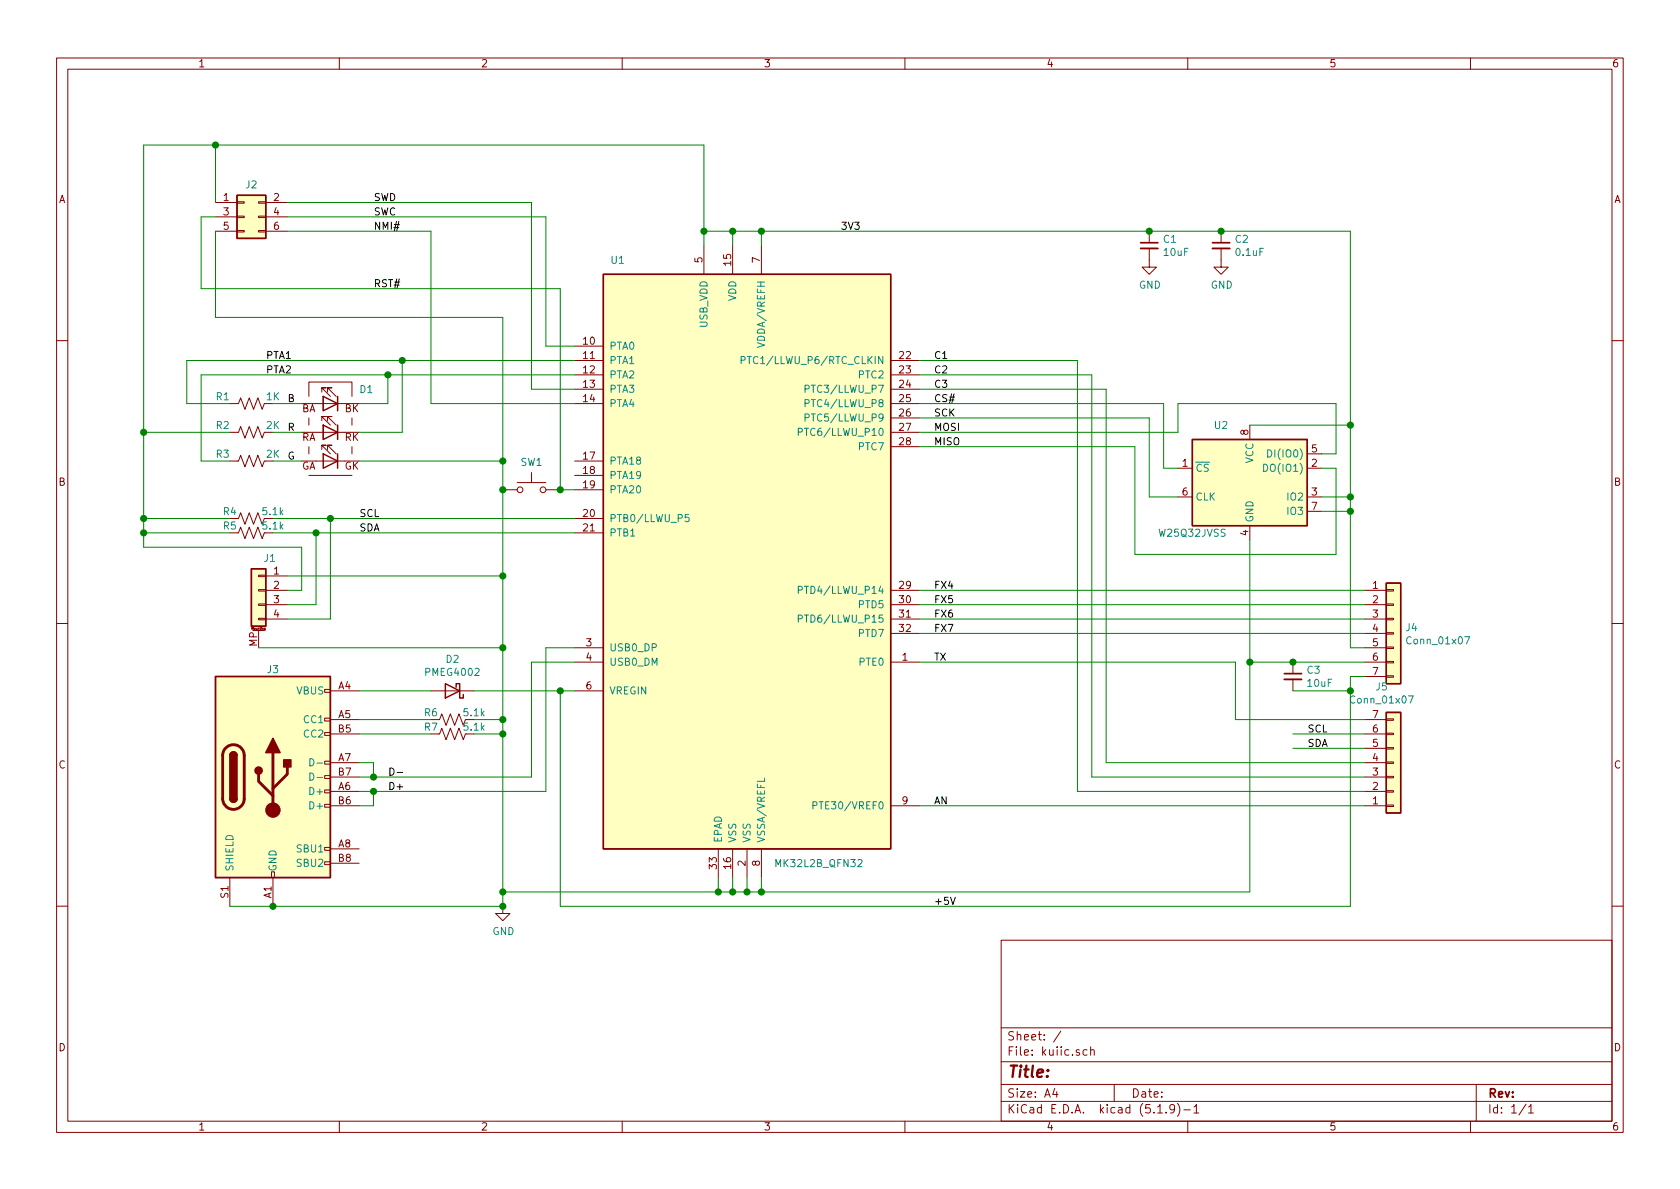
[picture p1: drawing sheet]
EESchema Schematic File Version 4
EELAYER 30 0
EELAYER END
$Descr A4 11693 8268
encoding utf-8
Sheet 1 1
Title ""
Date ""
Rev ""
Comp ""
Comment1 ""
Comment2 ""
Comment3 ""
Comment4 ""
$EndDescr
Wire Wire Line
	5300 1600 8000 1600
Wire Wire Line
	8600 4600 6400 4600
Wire Wire Line
	8600 5000 8600 4600
Wire Wire Line
	9500 5000 8600 5000
Wire Wire Line
	6400 5600 9500 5600
$Comp
L Connector_Generic:Conn_01x07 J5
U 1 1
P 9700 5300
F 0 "J5" H 9618 4775 50  0000 C CNN
F 1 "Conn_01x07" H 9618 4866 50  0000 C CNN
F 2 "custom:PinHeader_1x07_P2.54mm_castle" H 9700 5300 50  0001 C CNN
F 3 "~" H 9700 5300 50  0001 C CNN
F 4 "DNP" H 9700 5300 50  0001 C CNN "MPN"
	1    9700 5300
	1    0    0    1   
$EndComp
$Comp
L Connector_Generic:Conn_01x07 J4
U 1 1
P 9700 4400
F 0 "J4" H 9780 4442 50  0000 L CNN
F 1 "Conn_01x07" H 9780 4351 50  0000 L CNN
F 2 "custom:PinHeader_1x07_P2.54mm_castle" H 9700 4400 50  0001 C CNN
F 3 "~" H 9700 4400 50  0001 C CNN
F 4 "DNP" H 9700 4400 50  0001 C CNN "MPN"
	1    9700 4400
	1    0    0    -1  
$EndComp
Text Label 2500 3700 0    50   ~ 0
SDA
Text Label 2500 3600 0    50   ~ 0
SCL
Wire Wire Line
	9400 3550 9400 3450
Connection ~ 9400 3550
Wire Wire Line
	9200 3550 9400 3550
Connection ~ 9400 3450
Wire Wire Line
	9200 3450 9400 3450
Wire Wire Line
	2000 1400 3700 1400
Wire Wire Line
	3800 1500 3800 2400
Wire Wire Line
	3800 1500 2000 1500
Text Label 2700 5500 0    50   ~ 0
D+
Text Label 2700 5400 0    50   ~ 0
D-
Text Label 6500 5600 0    50   ~ 0
AN
Text Label 6500 6300 0    50   ~ 0
+5V
Text Label 6500 4400 0    50   ~ 0
FX7
Text Label 6500 4300 0    50   ~ 0
FX6
Text Label 6500 4200 0    50   ~ 0
FX5
Text Label 6500 4100 0    50   ~ 0
FX4
Text Label 6500 3100 0    50   ~ 0
MISO
Text Label 6500 3000 0    50   ~ 0
MOSI
Text Label 6500 2900 0    50   ~ 0
SCK
Text Label 6500 2800 0    50   ~ 0
CS#
Text Label 2600 1500 0    50   ~ 0
SWC
Text Label 2600 1400 0    50   ~ 0
SWD
Text Label 2600 2000 0    50   ~ 0
RST#
Text Label 2600 1600 0    50   ~ 0
NMI#
Wire Wire Line
	3900 2000 3900 3400
Wire Wire Line
	7900 3100 7900 3850
Wire Wire Line
	6400 3100 7900 3100
Wire Wire Line
	7900 3850 9300 3850
Connection ~ 8700 4600
Wire Wire Line
	8700 3750 8700 4600
Wire Wire Line
	9400 2950 9400 3450
Connection ~ 9400 2950
Wire Wire Line
	8700 2950 9400 2950
Wire Wire Line
	8100 2800 8100 3250
Wire Wire Line
	6400 3000 8200 3000
Wire Wire Line
	5300 6200 8700 6200
Wire Wire Line
	9400 4700 9400 4800
Wire Wire Line
	4000 3400 3900 3400
$Comp
L Device:R_US R4
U 1 1
P 1750 3600
F 0 "R4" V 1700 3450 50  0000 C CNN
F 1 "5.1k" V 1700 3750 50  0000 C CNN
F 2 "Resistor_SMD:R_0402_1005Metric" V 1790 3590 50  0001 C CNN
F 3 "~" H 1750 3600 50  0001 C CNN
F 4 "RC0402JR-075K1L" H 1750 3600 50  0001 C CNN "MPN"
	1    1750 3600
	0    1    1    0   
$EndComp
$Comp
L Device:R_US R5
U 1 1
P 1750 3700
F 0 "R5" V 1700 3550 50  0000 C CNN
F 1 "5.1k" V 1700 3850 50  0000 C CNN
F 2 "Resistor_SMD:R_0402_1005Metric" V 1790 3690 50  0001 C CNN
F 3 "~" H 1750 3700 50  0001 C CNN
F 4 "RC0402JR-075K1L" H 1750 3700 50  0001 C CNN "MPN"
	1    1750 3700
	0    1    1    0   
$EndComp
Wire Wire Line
	8200 2800 8200 3000
Wire Wire Line
	9300 2800 8200 2800
Wire Wire Line
	9300 3150 9300 2800
Wire Wire Line
	9200 3150 9300 3150
Wire Wire Line
	9300 3250 9200 3250
Wire Wire Line
	9300 3850 9300 3250
Wire Wire Line
	8000 3450 8200 3450
Wire Wire Line
	8100 3250 8200 3250
$Comp
L Memory_Flash:W25Q32JVSS U2
U 1 1
P 8700 3350
F 0 "U2" H 8500 3750 50  0000 C CNN
F 1 "W25Q32JVSS" H 8300 3000 50  0000 C CNN
F 2 "Package_SO:SOIC-8_5.23x5.23mm_P1.27mm" H 8700 3350 50  0001 C CNN
F 3 "http://www.winbond.com/resource-files/w25q32jv%20revg%2003272018%20plus.pdf" H 8700 3350 50  0001 C CNN
F 4 "DNP" H 8700 3350 50  0001 C CNN "MPN"
	1    8700 3350
	1    0    0    -1  
$EndComp
Wire Wire Line
	3000 1600 2000 1600
Wire Wire Line
	3000 2800 3000 1600
Wire Wire Line
	3700 2700 4000 2700
Wire Wire Line
	3700 2700 3700 1400
Wire Wire Line
	4000 2400 3800 2400
Wire Wire Line
	9400 4500 9400 3550
Wire Wire Line
	9500 4500 9400 4500
Wire Wire Line
	8700 4600 8700 6200
Wire Wire Line
	9500 4600 9000 4600
Wire Wire Line
	9500 4700 9400 4700
Wire Wire Line
	6400 4400 9500 4400
Wire Wire Line
	6400 4300 9500 4300
Wire Wire Line
	6400 4200 9500 4200
Wire Wire Line
	6400 4100 9500 4100
Wire Wire Line
	3800 4500 4000 4500
Wire Wire Line
	3700 4600 4000 4600
Text Label 5850 1600 0    50   ~ 0
3V3
$Comp
L Device:R_US R1
U 1 1
P 1750 2800
F 0 "R1" V 1700 2600 50  0000 C CNN
F 1 "1K" V 1700 2950 50  0000 C CNN
F 2 "Resistor_SMD:R_0402_1005Metric" V 1790 2790 50  0001 C CNN
F 3 "~" H 1750 2800 50  0001 C CNN
F 4 "RC0402JR-071KL" H 1750 2800 50  0001 C CNN "MPN"
	1    1750 2800
	0    1    1    0   
$EndComp
$Comp
L Device:R_US R2
U 1 1
P 1750 3000
F 0 "R2" V 1700 2800 50  0000 C CNN
F 1 "2K" V 1700 3150 50  0000 C CNN
F 2 "Resistor_SMD:R_0402_1005Metric" V 1790 2990 50  0001 C CNN
F 3 "~" H 1750 3000 50  0001 C CNN
F 4 "RC0402JR-072KL" H 1750 3000 50  0001 C CNN "MPN"
	1    1750 3000
	0    1    1    0   
$EndComp
Wire Wire Line
	4000 2800 3000 2800
Wire Wire Line
	3900 4800 4000 4800
Wire Wire Line
	3900 6300 9400 6300
Connection ~ 5300 6200
Connection ~ 5300 1600
Wire Wire Line
	5300 1700 5300 1600
Wire Wire Line
	5100 1600 5300 1600
Connection ~ 5100 1600
Wire Wire Line
	5100 1700 5100 1600
Wire Wire Line
	4900 1600 5100 1600
Wire Wire Line
	4900 1700 4900 1600
Wire Wire Line
	6400 2800 8100 2800
Wire Wire Line
	8000 2900 8000 3450
Wire Wire Line
	6400 2900 8000 2900
Wire Wire Line
	5000 6200 5100 6200
Connection ~ 5000 6200
Wire Wire Line
	5000 6100 5000 6200
Wire Wire Line
	5100 6200 5200 6200
Connection ~ 5100 6200
Wire Wire Line
	5100 6100 5100 6200
Wire Wire Line
	5200 6200 5300 6200
Connection ~ 5200 6200
Wire Wire Line
	5200 6100 5200 6200
Wire Wire Line
	5300 6200 5300 6100
$Comp
L custom:MK32L2B_QFN32 U1
U 1 1
P 5200 3900
F 0 "U1" H 4300 6000 50  0000 C CNN
F 1 "MK32L2B_QFN32" H 5700 1800 50  0000 C CNN
F 2 "Package_DFN_QFN:QFN-32-1EP_5x5mm_P0.5mm_EP3.45x3.45mm" H 5450 1875 50  0001 L TNN
F 3 "http://www.nxp.com/docs/en/data-sheet/KL27P64M48SF2.pdf" H 5500 1700 50  0001 L BNN
F 4 "K32L2B31VFM0A" H 5200 3900 50  0001 C CNN "MPN"
	1    5200 3900
	1    0    0    -1  
$EndComp
Wire Wire Line
	3500 6300 3500 6200
$Comp
L power:GND #PWR01
U 1 1
P 3500 6300
F 0 "#PWR01" H 3500 6050 50  0001 C CNN
F 1 "GND" H 3505 6127 50  0000 C CNN
F 2 "" H 3500 6300 50  0001 C CNN
F 3 "" H 3500 6300 50  0001 C CNN
	1    3500 6300
	1    0    0    -1  
$EndComp
Wire Wire Line
	6400 2500 7500 2500
Wire Wire Line
	7500 2500 7500 5500
Wire Wire Line
	7500 5500 9500 5500
Wire Wire Line
	9500 5400 7600 5400
Wire Wire Line
	7600 5400 7600 2600
Wire Wire Line
	7600 2600 6400 2600
Wire Wire Line
	6400 2700 7700 2700
Wire Wire Line
	7700 2700 7700 5300
Wire Wire Line
	7700 5300 9500 5300
Wire Wire Line
	9000 5200 9500 5200
Wire Wire Line
	9000 5100 9500 5100
Text Label 9100 5100 0    50   ~ 0
SCL
Text Label 9100 5200 0    50   ~ 0
SDA
Text Label 6500 4600 0    50   ~ 0
TX
Text Label 6500 2500 0    50   ~ 0
C1
Text Label 6500 2600 0    50   ~ 0
C2
Text Label 6500 2700 0    50   ~ 0
C3
Wire Wire Line
	9400 1600 9400 2950
$Comp
L Connector_Generic_MountingPin:Conn_01x04_MountingPin J1
U 1 1
P 1800 4100
F 0 "J1" H 1722 4325 50  0000 C CNN
F 1 "Conn_01x04_MountingPin" H 1722 4326 50  0001 C CNN
F 2 "custom:QWIIC" H 1800 4100 50  0001 C CNN
F 3 "~" H 1800 4100 50  0001 C CNN
F 4 "SM04B-SRSS-TB" H 1800 4100 50  0001 C CNN "MPN"
	1    1800 4100
	-1   0    0    -1  
$EndComp
$Comp
L Connector:USB_C_Receptacle_USB2.0 J3
U 1 1
P 1900 5400
F 0 "J3" H 1900 6150 50  0000 C CNN
F 1 "USB_C_Receptacle_USB2.0" H 2007 6176 50  0001 C CNN
F 2 "Connector_USB:USB_C_Receptacle_XKB_U262-16XN-4BVC11" H 2050 5400 50  0001 C CNN
F 3 "https://www.usb.org/sites/default/files/documents/usb_type-c.zip" H 2050 5400 50  0001 C CNN
F 4 "U262-161N-4BVC11" H 1900 5400 50  0001 C CNN "MPN"
	1    1900 5400
	1    0    0    -1  
$EndComp
Wire Wire Line
	3900 4800 3900 6300
Wire Wire Line
	2500 5400 2600 5400
Wire Wire Line
	2500 5500 2600 5500
Wire Wire Line
	2500 5300 2600 5300
Wire Wire Line
	2600 5300 2600 5400
Connection ~ 2600 5400
Wire Wire Line
	2600 5400 3700 5400
Wire Wire Line
	2500 5600 2600 5600
Wire Wire Line
	2600 5600 2600 5500
Connection ~ 2600 5500
Wire Wire Line
	2600 5500 3800 5500
Wire Wire Line
	3800 4500 3800 5500
Wire Wire Line
	3700 4600 3700 5400
$Comp
L custom:E6C1615 D1
U 1 1
P 2300 3000
F 0 "D1" H 2050 3300 50  0000 C CNN
F 1 "LED_RGB" H 2300 2624 50  0001 C CNN
F 2 "kuiic:LED_E6C1615" H 2300 2950 50  0001 C CNN
F 3 "~" H 2300 2950 50  0001 C CNN
F 4 "E6C1615RGBC3UDA" H 2300 3000 50  0001 C CNN "MPN"
	1    2300 3000
	-1   0    0    -1  
$EndComp
$Comp
L Device:R_US R6
U 1 1
P 3150 5000
F 0 "R6" V 3100 4850 50  0000 C CNN
F 1 "5.1k" V 3100 5150 50  0000 C CNN
F 2 "Resistor_SMD:R_0402_1005Metric" V 3190 4990 50  0001 C CNN
F 3 "~" H 3150 5000 50  0001 C CNN
F 4 "RC0402JR-075K1L" H 3150 5000 50  0001 C CNN "MPN"
	1    3150 5000
	0    1    1    0   
$EndComp
$Comp
L Device:R_US R7
U 1 1
P 3150 5100
F 0 "R7" V 3100 4950 50  0000 C CNN
F 1 "5.1k" V 3100 5250 50  0000 C CNN
F 2 "Resistor_SMD:R_0402_1005Metric" V 3190 5090 50  0001 C CNN
F 3 "~" H 3150 5100 50  0001 C CNN
F 4 "RC0402JR-075K1L" H 3150 5100 50  0001 C CNN "MPN"
	1    3150 5100
	0    1    1    0   
$EndComp
Wire Wire Line
	2000 4100 2100 4100
Connection ~ 3500 6200
Wire Wire Line
	3500 6200 5000 6200
Connection ~ 3500 4000
Wire Wire Line
	3500 4000 3500 4500
Connection ~ 3500 4500
Wire Wire Line
	3500 4500 3500 5000
Wire Wire Line
	2000 4000 3500 4000
Wire Wire Line
	1800 4500 3500 4500
Wire Wire Line
	1600 6300 1900 6300
Connection ~ 3500 6300
Connection ~ 1900 6300
Wire Wire Line
	1900 6300 3500 6300
Wire Wire Line
	2200 3700 4000 3700
Wire Wire Line
	2300 3600 4000 3600
Wire Wire Line
	2500 5000 3000 5000
Wire Wire Line
	2500 5100 3000 5100
Wire Wire Line
	3300 5000 3500 5000
Connection ~ 3500 5000
Wire Wire Line
	3500 5000 3500 5100
Wire Wire Line
	3300 5100 3500 5100
Connection ~ 3500 5100
Wire Wire Line
	3500 5100 3500 6200
$Comp
L Device:C_Small C3
U 1 1
P 9000 4700
F 0 "C3" H 9092 4746 50  0000 L CNN
F 1 "10uF" H 9092 4655 50  0000 L CNN
F 2 "Capacitor_SMD:C_0603_1608Metric" H 9000 4700 50  0001 C CNN
F 3 "~" H 9000 4700 50  0001 C CNN
F 4 "CL10A106KP8NNNC" H 9000 4700 50  0001 C CNN "MPN"
	1    9000 4700
	1    0    0    -1  
$EndComp
$Comp
L Device:C_Small C1
U 1 1
P 8000 1700
F 0 "C1" H 8092 1746 50  0000 L CNN
F 1 "10uF" H 8092 1655 50  0000 L CNN
F 2 "Capacitor_SMD:C_0603_1608Metric" H 8000 1700 50  0001 C CNN
F 3 "~" H 8000 1700 50  0001 C CNN
F 4 "CL10A106KP8NNNC" H 8000 1700 50  0001 C CNN "MPN"
	1    8000 1700
	1    0    0    -1  
$EndComp
$Comp
L Device:C_Small C2
U 1 1
P 8500 1700
F 0 "C2" H 8592 1746 50  0000 L CNN
F 1 "0.1uF" H 8592 1655 50  0000 L CNN
F 2 "Capacitor_SMD:C_0402_1005Metric" H 8500 1700 50  0001 C CNN
F 3 "~" H 8500 1700 50  0001 C CNN
F 4 "CC0402KRX7R7BB104" H 8500 1700 50  0001 C CNN "MPN"
	1    8500 1700
	1    0    0    -1  
$EndComp
Connection ~ 9000 4600
Wire Wire Line
	9000 4600 8700 4600
Wire Wire Line
	9000 4800 9400 4800
Connection ~ 9400 4800
Wire Wire Line
	9400 4800 9400 6300
Connection ~ 8000 1600
Wire Wire Line
	8000 1600 8500 1600
Connection ~ 8500 1600
Wire Wire Line
	8500 1600 9400 1600
$Comp
L power:GND #PWR02
U 1 1
P 8000 1800
F 0 "#PWR02" H 8000 1550 50  0001 C CNN
F 1 "GND" H 8005 1627 50  0000 C CNN
F 2 "" H 8000 1800 50  0001 C CNN
F 3 "" H 8000 1800 50  0001 C CNN
	1    8000 1800
	1    0    0    -1  
$EndComp
$Comp
L power:GND #PWR03
U 1 1
P 8500 1800
F 0 "#PWR03" H 8500 1550 50  0001 C CNN
F 1 "GND" H 8505 1627 50  0000 C CNN
F 2 "" H 8500 1800 50  0001 C CNN
F 3 "" H 8500 1800 50  0001 C CNN
	1    8500 1800
	1    0    0    -1  
$EndComp
$Comp
L Switch:SW_Push SW1
U 1 1
P 3700 3400
F 0 "SW1" H 3700 3593 50  0000 C CNN
F 1 "SW_Push" H 3700 3594 50  0001 C CNN
F 2 "kuiic:SW_Push_4pin_3.0x3.65mm" H 3700 3600 50  0001 C CNN
F 3 "~" H 3700 3600 50  0001 C CNN
F 4 "TS342A4P-WZ" H 3700 3400 50  0001 C CNN "MPN"
	1    3700 3400
	1    0    0    -1  
$EndComp
Connection ~ 3500 3400
Wire Wire Line
	3500 3400 3500 4000
Connection ~ 3900 3400
Wire Wire Line
	2000 4300 2300 4300
Wire Wire Line
	2300 4300 2300 3600
Connection ~ 2300 3600
Wire Wire Line
	2000 4200 2200 4200
Wire Wire Line
	2200 4200 2200 3700
Connection ~ 2200 3700
$Comp
L Device:R_US R3
U 1 1
P 1750 3200
F 0 "R3" V 1700 3000 50  0000 C CNN
F 1 "2K" V 1700 3350 50  0000 C CNN
F 2 "Resistor_SMD:R_0402_1005Metric" V 1790 3190 50  0001 C CNN
F 3 "~" H 1750 3200 50  0001 C CNN
F 4 "RC0402JR-072KL" H 1750 3200 50  0001 C CNN "MPN"
	1    1750 3200
	0    1    1    0   
$EndComp
Text Label 1850 2600 0    50   ~ 0
PTA2
Text Label 1850 2500 0    50   ~ 0
PTA1
Wire Wire Line
	4900 1000 4900 1600
Connection ~ 4900 1600
Wire Wire Line
	3500 2200 3500 3200
Wire Wire Line
	1900 3600 2300 3600
Wire Wire Line
	1900 3700 2200 3700
Wire Wire Line
	1900 2800 2100 2800
Wire Wire Line
	1900 3000 2100 3000
Wire Wire Line
	1900 3200 2100 3200
Wire Wire Line
	1000 1000 1000 3000
Wire Wire Line
	1000 3700 1600 3700
Wire Wire Line
	1600 3600 1000 3600
Connection ~ 1000 3600
Wire Wire Line
	1000 3600 1000 3700
Wire Wire Line
	1000 3700 1000 3800
Wire Wire Line
	1000 3800 2100 3800
Wire Wire Line
	2100 3800 2100 4100
Connection ~ 1000 3700
Wire Wire Line
	1000 3000 1600 3000
Connection ~ 1000 3000
Wire Wire Line
	1000 3000 1000 3600
Wire Wire Line
	2500 3200 3500 3200
Connection ~ 3500 3200
Wire Wire Line
	3500 3200 3500 3400
Wire Wire Line
	2500 2800 2700 2800
Wire Wire Line
	2700 2800 2700 2600
Wire Wire Line
	2700 2600 1400 2600
Wire Wire Line
	1400 2600 1400 3200
Wire Wire Line
	1400 3200 1600 3200
Wire Wire Line
	2500 3000 2800 3000
Wire Wire Line
	2800 3000 2800 2500
Wire Wire Line
	2800 2500 1300 2500
Wire Wire Line
	1300 2500 1300 2800
Wire Wire Line
	1300 2800 1600 2800
Connection ~ 2800 2500
Connection ~ 2700 2600
$Comp
L Device:D_Schottky D2
U 1 1
P 3150 4800
F 0 "D2" H 3150 4583 50  0000 C CNN
F 1 "PMEG4002" H 3150 4674 50  0000 C CNN
F 2 "custom:D_SOD-882" H 3150 4800 50  0001 C CNN
F 3 "~" H 3150 4800 50  0001 C CNN
F 4 "pmeg3005el" H 3150 4800 50  0001 C CNN "MPN"
	1    3150 4800
	-1   0    0    1   
$EndComp
Wire Wire Line
	3300 4800 3900 4800
Connection ~ 3900 4800
Wire Wire Line
	2500 4800 3000 4800
Text Label 2000 2800 0    50   ~ 0
B
Text Label 2000 3000 0    50   ~ 0
R
Text Label 2000 3200 0    50   ~ 0
G
$Comp
L Connector_Generic:Conn_02x03_Odd_Even J2
U 1 1
P 1700 1500
F 0 "J2" H 1750 1725 50  0000 C CNN
F 1 "Conn_02x03_Odd_Even" H 1750 1726 50  0001 C CNN
F 2 "Connector:Tag-Connect_TC2030-IDC-NL_2x03_P1.27mm_Vertical" H 1700 1500 50  0001 C CNN
F 3 "~" H 1700 1500 50  0001 C CNN
F 4 "DNP" H 1700 1500 50  0001 C CNN "MPN"
	1    1700 1500
	1    0    0    -1  
$EndComp
Wire Wire Line
	1000 1000 1500 1000
Wire Wire Line
	2700 2600 4000 2600
Wire Wire Line
	2800 2500 4000 2500
Wire Wire Line
	1500 1600 1500 2200
Wire Wire Line
	1500 2200 3500 2200
Wire Wire Line
	1500 1400 1500 1000
Connection ~ 1500 1000
Wire Wire Line
	1500 1000 4900 1000
Wire Wire Line
	1400 2000 1400 1500
Wire Wire Line
	1400 1500 1500 1500
Wire Wire Line
	1400 2000 3900 2000
$EndSCHEMATC
